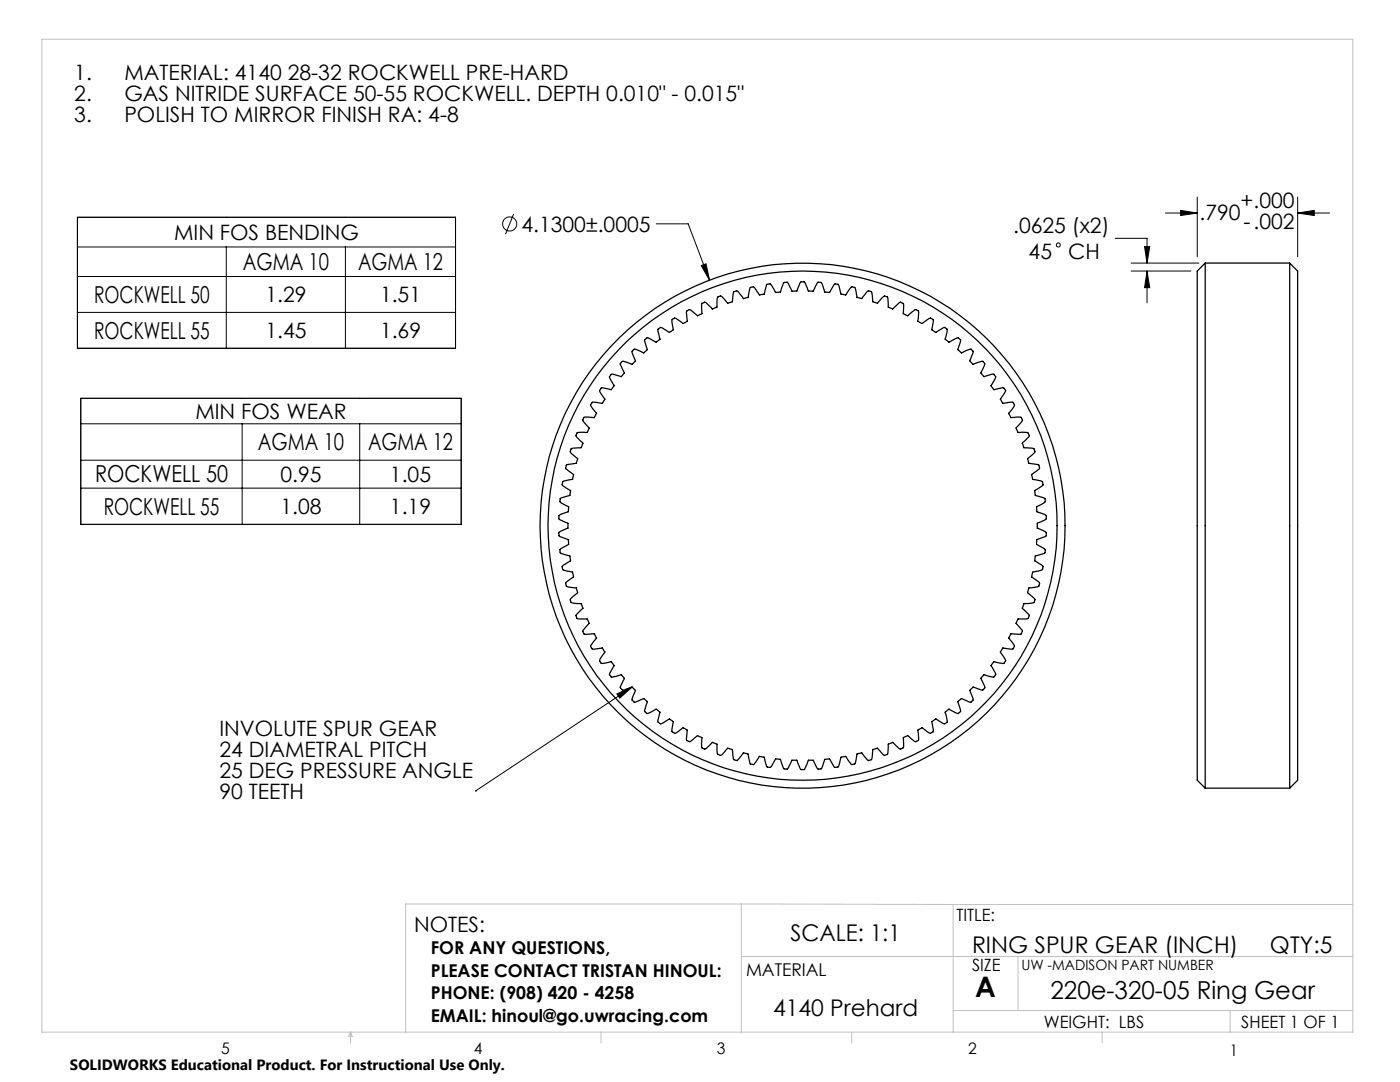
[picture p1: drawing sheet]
<svg xmlns="http://www.w3.org/2000/svg" width="279mm" height="216mm" viewBox="0 0 279 216" stroke-linecap="round" stroke-linejoin="round" font-family="sans-serif">
<g fill="none" stroke="#c0c0c0" stroke-width=".2">
<path d="M8.4 7.8h261.6v198.2h-261.6zM148 180.4v25.6M148 180.4h-67v25.6M148 190.9h122M148 180.4l42.2 .1M190.2 180.5v25.5M190.2 180.5h79.8M203.2 190.9v10.7M70 206v2.1M70 206l.3 .8h-.7zM119.9 206v2.1M170 206v2.1"/>
<path d="M190.2 201.6h79.8M220 206v2.1M245.5 201.6v4.4"/>
</g>
<g fill="none" stroke="#000" stroke-width=".2">
<path d="M238.9 39.3v11.9M259 39.3v11.9M15.5 43.4h75.4v26.1h-75.4zM15.5 49.3h75.4M15.5 55.2h75.4M45.2 49.3v20.2M68.9 49.3v20.2M102.5 42.7l-1.6 4M131 44.7h6.3l4.3 11.2M139.9 53l1-.4 .7 3.3zM222.6 47.6h6.3v4.9M225.7 54.1h12"/>
<path d="M225.7 52.5h13.6M228.4 49.2h1l-.5 3.3zM228.9 54.1l.5 3.3h-1zM228.9 54.1v6.3M232.6 42.5h6.3M235.6 42l3.3 .5-3.3 .5zM259 42.5l3.3-.5v1zM259 42.5h6.3M15.5 62.3h75.4M16.1 79.5h75.9v25.1h-75.9zM16.1 84.6h75.9M16.1 91.8h75.9"/>
<path d="M16.1 97.4h75.9M48.3 84.6v20M71.8 84.6v20M123.1 138.5l3.1-1.4-2.5 2.2zM126.2 137.1l-31.3 20.7M94.9 157.8h.1"/>
<circle cx="101.7" cy="44.7" r="1.41"/>
<circle cx="211.2" cy="48.9" r=".41"/>
</g>
<g fill="#000">
<path d="M123.1 138.5l3.1-1.4-2.5 2.2z"/>
<path d="M139.9 53l1.7 2.9-.7-3.3zM235.6 42l3.3 .5-3.3 .5zM259 42.5l3.3-.5v1zM228.9 54.1l.5 3.3h-1zM228.4 49.2h1l-.5 3.3z"/>
</g>
<g fill="none" stroke="#000" stroke-width=".25">
<path d="M240.5 52.5v104.8M240.5 52.5l-1.6 1.6v101.6l1.6 1.6M240.5 52.5h16.9M257.4 52.5v104.8M257.4 52.5l1.6 1.6v101.6l-1.6 1.6M126.3 69.9l.5-.2 1.4 .6a.57 .57 0 0 0 .8-.4l.2-.1-.1-.2a2.23 2.23 0 0 1-.3-1.9l.5-.3 1.7 .9 .7-.6-.4-1.6 .1-.4 .4-.4 .2 .1 1.6 .9 .6-.4 .2-.2-.3-1.7v-.2l.5-.3 1.6 1 .6-.2 .4-.2-.2-1.9 .6-.4 1.6 1.2 .8-.3 .1-.1-.1-1.9 .2-.2a.57 .57 0 0 1 .8 0l1.2 1.2 .8-.4 .2-1.9 .5-.3a1.97 1.97 0 0 1 1.4 1.3l.1 .1 1-.3 .2-1.9 .1-.1 .5-.2 .4 .2 1 1.4 .9-.3 .3-1.8 .4-.2h.5l1.1 1.5 .9-.1 .5-1.8 .2-.2a.53 .53 0 0 1 .8 .2l.8 1.4h1v-.2a2.13 2.13 0 0 1 .8-1.8h.5l.1 .1 .8 1.7h1l.6-1.6 .3-.3 .7 .1 .5 1.2a.74 .74 0 0 0 1.1 .6l1.1-1.8h.5l.2 .2 .5 1.4a.58 .58 0 0 0 .8 .4h.3l.8-1.4a.6 .6 0 0 1 .8-.2l.2 .2 .3 1.4a.62 .62 0 0 0 .9 .5l.3-.1 .9-1.4 .3-.1 .6 .3 .3 1.8 1 .3 1-1.4 .4-.2 .5 .2 .1 .1 .2 1.9 .9 .3 1.4-1.4 .7 .3 .2 1.9 .8 .4 1.2-1.2a.52 .52 0 0 1 .7 0l.2 .2v1.9l.7 .4 .3-.1a2.15 2.15 0 0 1 1.6-1.1l.4 .3v.1l-.1 1.8 .1 .2 .7 .4 1.5-1.1 .7 .3-.3 2 .5 .3a.5 .5 0 0 0 .5 .2 .5 .5 0 0 0 .4-.3l1.2-.7 .5 .4-.4 2 .8 .6 1.6-.9 .6 .3 .1 .5-.5 1.6 .7 .6 .2-.1a2.03 2.03 0 0 1 1.8-.5l.3 .5-.7 1.7 .7 .7 .2-.1a2.05 2.05 0 0 1 1.9-.4 .52 .52 0 0 1 .2 .7l-.5 .9a.75 .75 0 0 0 .3 1.3h.2l1.8-.4 .4 .5-.7 1.5a.55 .55 0 0 0 .2 .8l.1 .3 1.9-.4 .2 .1a.54 .54 0 0 1 .2 .8l-1 1.4 .5 .8 2.1-.2 .2 .7-1.1 1.5 .5 .8h2l.2 .7-.8 .9a.67 .67 0 0 0-.1 1.2l.1 .2h1.8l.3 .3 .1 .5-1.4 1.3 .3 .9 1.7 .1 .4 .2 .1 .7-1.4 1.2 .1 .6 .2 .4 1.8 .2 .2 .2 .1 .5-1.6 1.3 .1 .7 .1 .2 2 .5 .1 .6-1.7 1.2 .1 .8 1.8 .7 .2 .5a1.99 1.99 0 0 1-1.6 1.1l-.1 .1v1l1.6 .6 .3 .2-.1 .7-1.7 .8v1l1.8 .9v.6l-.1 .1-1.8 .7v.9l.1 .1a2.25 2.25 0 0 1 1.6 1.1l-.2 .6-1.7 .5-.1 .2-.1 .8 1.4 .8 .3 .4-.1 .5-.2 .2-1.8 .5-.2 .8 1.6 1.3-.1 .5-.2 .2-1.8 .2-.2 .4-.1 .6 1.4 1.2-.1 .6a2.23 2.23 0 0 1-1.9 .3l-.3 .4a.61 .61 0 0 0 .3 1l.9 .9v.1l-.2 .6-2 .1-.4 .9 1.2 1.4v.3a.53 .53 0 0 1-.6 .5l-1-.1a.7 .7 0 0 0-1 .6l-.1 .2 1.1 1.5v.2l-.4 .5-1.9-.2-.5 .8 .1 .2a2.18 2.18 0 0 1 .9 1.7l-.2 .2a2.11 2.11 0 0 1-1.9-.2l-.4 .3a.59 .59 0 0 0 0 1l.6 1.3-.3 .4a2.02 2.02 0 0 1-1.8-.3l-.2-.1-.4 .4a.51 .51 0 0 0-.3 .5 .51 .51 0 0 0 .3 .4l.5 1.2-.4 .6-1.9-.6-.7 .7 .7 1.7v.2l-.4 .4-1.9-.7-.7 .6 .5 1.8-.1 .3a.52 .52 0 0 1-.7 .2l-1.5-.8-.8 .6 .1 .2a2.18 2.18 0 0 1 .2 1.9l-.6 .2-1.5-1-.9 .6 .4 1.6-.1 .4-.1 .1a.54 .54 0 0 1-.8 .1l-1.3-1-.6 .4-.2 .1 .1 1.7a.59 .59 0 0 1-.9 .4l-.8-.6a.69 .69 0 0 0-1.1-.1l-.2 .1v1.8l-.1 .2-.5 .3-1.1-.9a.66 .66 0 0 0-1.1-.2l-.2 .1-.2 2-.6 .2h-.1l-1.3-1.4-.6 .2-.3 .1-.2 1.8-.3 .2a.53 .53 0 0 1-.7-.1l-1-1.3-1 .3-.3 1.8-.6 .2a2.37 2.37 0 0 1-1.3-1.5h-.4a.61 .61 0 0 0-.7 .7l-.3 1.2-.2 .2h-.5l-1.1-1.7-1 .1-.7 1.9h-.8l-.5-1.1a.75 .75 0 0 0-1.1-.6h-.2l-.8 1.9h-.6l-.2-.2-.6-1.4a.56 .56 0 0 0-.8-.3h-.3l-.8 1.7-.4 .1-.4-.2-.6-1.8-1-.1-1.1 1.7h-.5l-.2-.2-.5-1.8-.9-.2-.2 .2a2.2 2.2 0 0 1-1.2 1.4l-.6-.2-.2-1.2a.73 .73 0 0 0-.9-.9l-.2 .1-1.3 1.5-.6-.4-.2-1.5a.57 .57 0 0 0-.7-.5l-.3-.1-1.2 1.4h-.4l-.4-.3-.1-1.9-.5-.2a.5 .5 0 0 0-.5-.2 .5 .5 0 0 0-.4 .5l-.7 .7-.5 .1a.53 .53 0 0 1-.5-.6l.1-1.6-.5-.2a.52 .52 0 0 0-.5-.2 .52 .52 0 0 0-.4 .4l-.9 .8-.7-.3 .1-2-.9-.5-1.3 1a.62 .62 0 0 1-.8-.2l-.1-.4 .2-1.2a.62 .62 0 0 0-.5-.8l-.2-.2-1.6 1h-.2l-.5-.5 .4-1.8-.5-.5-.4-.1-1.7 .9-.4-.4 .5-2-.7-.6-1.9 .7-.5-.6 .7-1.7-.6-.7-1.6 .6h-.4l-.2-.2-.2-.4 .8-1.7-.6-.8-.2 .1a1.99 1.99 0 0 1-1.9 .3l-.3-.6 1-1.6-.3-.4a.5 .5 0 0 0-.4-.4 .5 .5 0 0 0-.5 .2l-1.4 .2-.3-.5 .1-.4 .9-1.4-.5-.8-1.6 .2-.5-.1a.53 .53 0 0 1-.1-.8l1.1-1.3-.3-.4a.51 .51 0 0 0-.3-.5 .51 .51 0 0 0-.5 .1l-1.3 .1-.4-.5a2.34 2.34 0 0 1 1.1-1.6l.2-.1-.4-.9h-1.9l-.3-.5v-.3l1.3-1.3-.1-.5a.52 .52 0 0 0-.3-.5 .52 .52 0 0 0-.5 0l-1.4-.2-.2-.5 .2-.4 1.3-1-.3-1-1.8-.2-.3-.6 .1-.3 1.5-1.1-.2-.9-1.9-.4-.2-.7 .3-.4 1.4-.8-.2-1-1.8-.5-.1-.3-.1-.4 .2-.2 1.6-.9-.1-.9-1.7-.7-.2-.2a.53 .53 0 0 1 .3-.8l1.5-.6v-1l-1.5-.6a.65 .65 0 0 1 .1-1.1l.9-.4a.73 .73 0 0 0 .7-1v-.2l-1.8-1 .2-.7 1.5-.4a.62 .62 0 0 0 .4-.9l.1-.2-1.6-1v-.6v-.2l.3-.1 1.7-.4 .2-.9-1.5-1.1-.1-.3 .3-.6 1.8-.3 .3-.9-1.3-1-.2-.4 .4-.6 1.2-.1a.72 .72 0 0 0 .9-.9l-.1-.2-1.3-1.4 .4-.6h1.5a.59 .59 0 0 0 .7-.7l.1-.2-.2-.1a2.27 2.27 0 0 1-1.1-1.6l.4-.5 1.9 .1 .5-.8-.2-.2a2.28 2.28 0 0 1-1-1.6l.5-.5 1.2 .2a.8 .8 0 0 0 1-.8l-.8-1.3-.1-.5 .5-.4 1.4 .3a.62 .62 0 0 0 .8-.5l.1-.3-.9-1.5 .2-.5 .4-.3 1.8 .5 .3-.3a.52 .52 0 0 0 .3-.5 .52 .52 0 0 0-.3-.5l-.4-.9a.62 .62 0 0 1 .2-.8h.3l1.4 .5a.61 .61 0 0 0 .8-.4l.2-.2-.7-1.7zM240.5 157.3h16.9"/>
<circle cx="160.2" cy="104.9" r="52.4"/>
<circle cx="160.2" cy="104.9" r="50.8"/>
</g>
<text font-size="5.6" x="194.6" y="199">A</text>
<text font-size="4.9" x="209.6" y="199.4">220e-320-05 Ring Gear</text>
<g font-size="4.7">
<text x="48.5" y="53.9">AGMA 10</text>
<text x="71.5" y="53.9">AGMA 12</text>
<text x="18.8" y="60.4">ROCKWELL 50</text>
<text x="18.8" y="67.6">ROCKWELL 55</text>
<text x="51.5" y="89.9">AGMA 10</text>
<text x="73.5" y="89.9">AGMA 12</text>
<text x="19" y="96.3">ROCKWELL 50</text>
<text x="20.7" y="102.7">ROCKWELL 55</text>
</g>
<g font-size="4.6">
<text x="157.8" y="187.7">SCALE: 1:1</text>
<text x="194" y="190.2">RING SPUR GEAR (INCH)</text>
<text x="253.5" y="190.2">QTY:5</text>
<text x="154.3" y="202.7">4140 Prehard</text>
</g>
<g font-size="4.2">
<text x="14.8" y="15.9">1.</text>
<text x="24.8" y="15.9">MATERIAL: 4140 28-32 ROCKWELL PRE-HARD</text>
<text x="14.8" y="20.1">2.</text>
<text x="24.8" y="20.1">GAS NITRIDE SURFACE 50-55 ROCKWELL. DEPTH 0.010&quot; - 0.015&quot;</text>
<text x="14.8" y="24.2">3.</text>
<text x="24.8" y="24.2">POLISH TO MIRROR FINISH RA: 4-8</text>
<text x="247.6" y="41.6">+.000</text>
<text x="34.7" y="47.8">MIN FOS BENDING</text>
<text x="104.1" y="46.2">4.1300±.0005</text>
<text x="202.2" y="46.6">.0625 (x2)</text>
<text x="239.4" y="43.8">.790</text>
<text x="248.2" y="45.7">-.002</text>
<text x="205.3" y="51.6">45</text>
<text x="213.2" y="51.6">CH</text>
<text x="53" y="60.3">1.29</text>
<text x="75.8" y="60.3">1.51</text>
<text x="53" y="67.4">1.45</text>
<text x="75.8" y="67.4">1.69</text>
<text x="39" y="83.5">MIN FOS WEAR</text>
<text x="56" y="96.1">0.95</text>
<text x="77.8" y="96.1">1.05</text>
<text x="56" y="102.5">1.08</text>
<text x="77.8" y="102.5">1.19</text>
<text x="43.8" y="146.9">INVOLUTE SPUR GEAR</text>
<text x="43.8" y="151.1">24 DIAMETRAL PITCH</text>
<text x="43.8" y="155.3">25 DEG PRESSURE ANGLE</text>
<text x="43.8" y="159.4">90 TEETH</text>
<text x="82.6" y="185.9">NOTES:</text>
</g>
<g font-size="3.5">
<text x="86" y="190.3">FOR ANY QUESTIONS,</text>
<text x="86" y="194.9">PLEASE CONTACT TRISTAN HINOUL:</text>
<text x="148.9" y="194.7">MATERIAL</text>
<text x="86" y="199.4">PHONE: (908) 420 - 4258</text>
<text x="86" y="203.9">EMAIL: hinoul@go.uwracing.com</text>
</g>
<g font-size="3.4">
<text x="190.9" y="183.8">TITLE:</text>
<text x="194" y="193.8">SIZE</text>
<text x="208.3" y="205.1">WEIGHT: LBS</text>
<text x="247.7" y="205.1">SHEET 1 OF 1</text>
</g>
<g font-size="3.2">
<text x="44.2" y="210.4">5</text>
<text x="94.6" y="210.3">4</text>
<text x="143.1" y="210.4">3</text>
<text x="193.2" y="210.3">2</text>
<text x="245.4" y="210.6">1</text>
</g>
<text font-size="3" x="14" y="213.5">SOLIDWORKS Educational Product. For Instructional Use Only.</text>
<text font-size="2.8" x="203.8" y="193.5">UW -MADISON PART NUMBER</text>
</svg>
